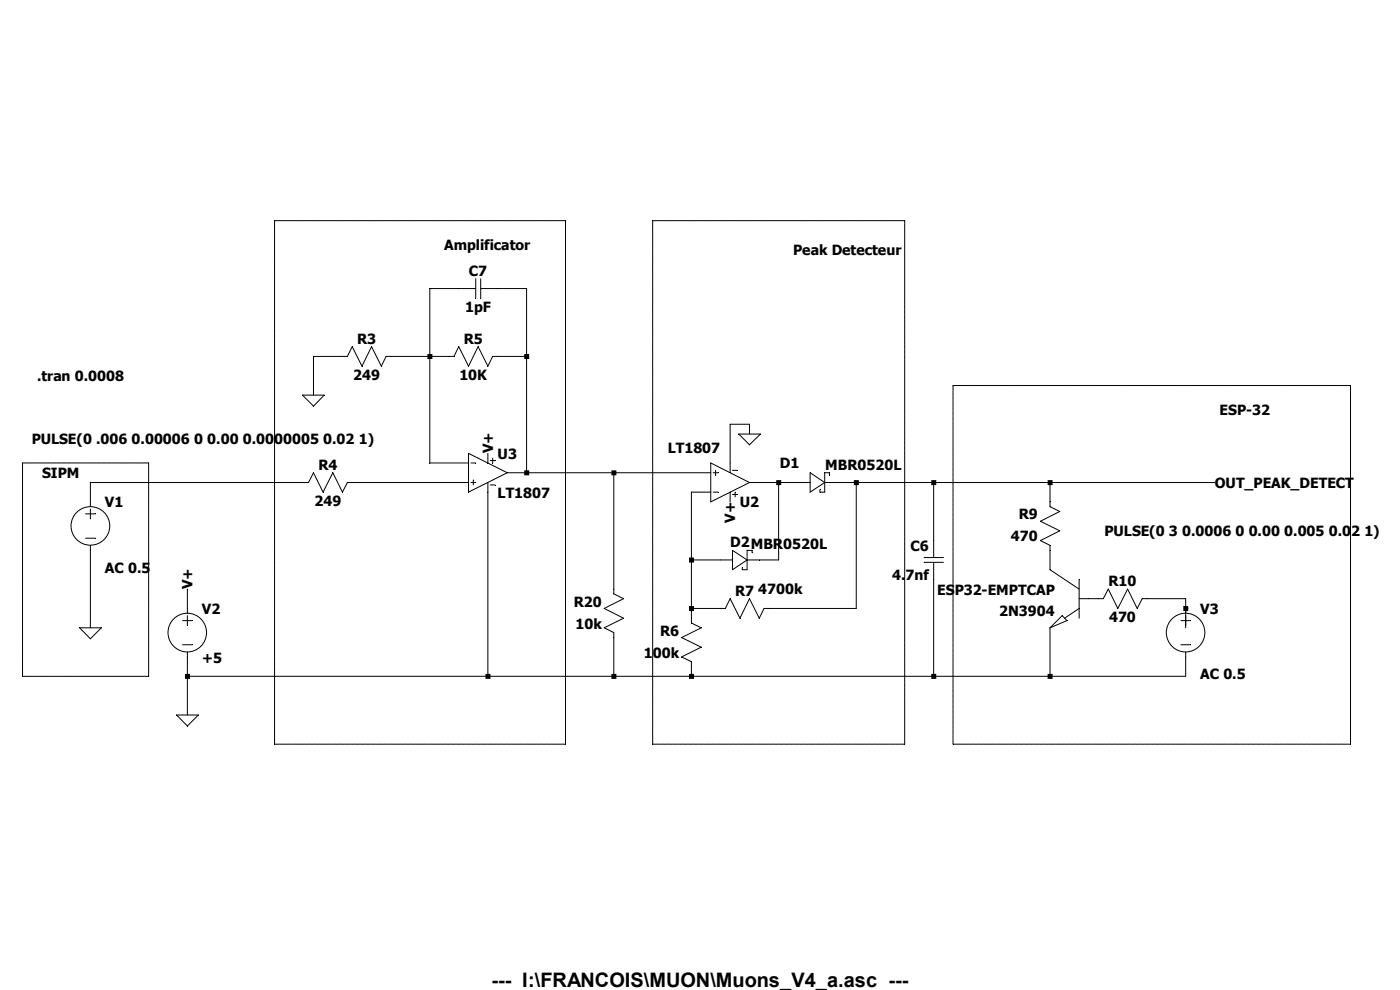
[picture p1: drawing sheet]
<svg xmlns="http://www.w3.org/2000/svg" width="297mm" height="210mm" viewBox="0 0 297 210" stroke-linecap="round" stroke-linejoin="round" font-family="sans-serif">
<g fill="none" stroke="#000" stroke-width=".21">
<path d="M58.3 46.8h61.7v111.1h-61.7zM100.9 59.1v4.2M102 59.1v4.2M138.5 46.8h53.4v111.1h-53.4zM100.9 61.2h-9.7v37h8.2M102 61.2h9.7v39.1M111.7 75.6h-7.2l-1 2.1-2.1-4.2-2 4.2-2.1-4.2-1 2.1h-14.4l-1 2.1-2.1-4.2-2 4.2-2.1-4.2-1 2.1h-7.2v8.2M4.8 98.2h26.7v45.3h-26.7zM64.2 83.8h4.6l-2.3 2.3zM99.4 96.2l8.2 4.1-8.2 4.1zM99.9 98.2h1M103.5 96.2v2"/>
<path d="M104 97.7h1M104.5 97.2v1M150.8 98.2l8.2 4.2-8.2 4.1zM151.8 99.8v1M155.4 99.8h1.1M156.7 92.1h4.6l-2.3 2.3zM159 92.1v-2.1h-4.1v10.3M202.2 81.8h84.3v76.1h-84.3zM18.2 109h2M18.2 114.2h2M19.2 108v2.1M19.2 115.7v17.5"/>
<path d="M99.4 102.4h-25.7l-1.1 2-2-4.1-2.1 4.1-2-4.1-1.1 2.1h-46.2v5.1M99.9 102.4h1M100.4 101.8v1.1M103.5 102.4v41.1M104 102.9h1M107.6 100.3h43.2M130.2 100.3v25.7l2.1 1-4.1 2.1 4.1 2-4.1 2.1 2 1v9.3M146.7 118.8h8.7M150.8 104.4h-4.1v27.8l2.1 1-4.2 2.1 4.2 2-4.2 2.1 2.1 1v3.1M151.3 104.4h1.1M151.3 100.3h1.1M154.9 104.4v2.1"/>
<path d="M155.4 104.9h1.1M155.4 116.8l3.1 2-3.1 2.1zM156 104.4v1M159 102.4h12.9M159.6 117.3v-.5h-1.1v4.1h-1v-.5M165.2 102.4v16.4h-6.7M171.9 100.3l3.1 2.1-3.1 2zM175 102.4h82.7M176 100.8v-.5h-1v4.1h-1.1v-.5M181.7 102.4v26.7h-19.6l-1 2-2.1-4.1-2 4.1-2.1-4.1-1 2.1h-7.2M196 119.3h4.2M196 118.3h4.2"/>
<path d="M198.1 102.4v15.9M198.1 119.3v24.2M222.8 102.4v5.1l2 1-4.1 2.1 4.1 2-4.1 2.1 2.1 1v5.2l6.1 4.1M16.9 133.2h4.6l-2.3 2.3zM38.7 131.7h2.1M38.7 136.8h2.1M39.8 125v5.1M39.8 130.6v2.1M39.8 138.3v13.4M222.8 133.2l2.5-2.6 1.1 1.1zM222.8 133.2v10.3M228.9 127h5.2l1-2 2.1 4.1 2-4.1 2.1 4.1 1-2.1h9.2v6.2"/>
<path d="M228.9 129.1l-3.1 2M228.9 122.9v8.2M250.5 131.7h2.1M250.5 136.8h2.1M251.5 138.3v5.2h-211.7M37.5 151.7h4.6l-2.3 2.3z"/>
<circle cx="19.2" cy="111.6" r="4.1"/>
<circle cx="39.7" cy="134.2" r="4.1"/>
<circle cx="251.5" cy="134.2" r="4.1"/>
</g>
<path d="M39.2 143h1.1v1h-1.1zM90.7 75.1h1v1.1h-1zM103 143h1.1v1h-1.1zM111.2 75.1h1.1v1.1h-1.1zM111.2 99.8h1.1v1h-1.1zM129.7 99.8h1.1v1h-1.1zM129.7 143h1.1v1h-1.1zM146.2 118.3h1v1h-1zM146.2 128.6h1v1h-1zM146.2 143h1v1h-1zM164.7 101.9h1v1h-1zM181.1 101.9h1.1v1h-1.1zM197.6 101.9h1v1h-1zM197.6 143h1v1h-1zM222.2 101.9h1.1v1h-1.1zM222.2 143h1.1v1h-1.1zM251 128.6h1.1v1h-1.1z" fill-rule="evenodd" fill="#000"/>
<text font-size="4.2" x="104.3" y="209.3">--- I:\FRANCOIS\MUON\Muons_V4_a.asc ---</text>
<g font-size="3">
<text x="94.2" y="53.1">Amplificator</text>
<text x="99.5" y="58.5">C7</text>
<text x="168.3" y="54.2">Peak Detecteur</text>
<text x="98.7" y="66.3">1pF</text>
<text x="75.8" y="72.9">R3</text>
<text x="98.4" y="72.9">R5</text>
<text x="7.9" y="80.9">.tran 0.0008</text>
<text x="74.9" y="80.6">249</text>
<text x="97.5" y="80.6">10K</text>
<text x="258.7" y="88.1">ESP-32</text>
<text x="6.7" y="94.1">PULSE(0 .006 0.00006 0 0.00 0.0000005 0.02 1)</text>
<text x="8.9" y="101.5">SIPM</text>
<text x="67.6" y="99.7">R4</text>
<text x="104.6" y="96.2" transform="rotate(-90 104.6 96.2)">V+</text>
<text x="105.6" y="97.4">U3</text>
<text x="141.7" y="96.2">LT1807</text>
<text x="165.4" y="99.3">D1</text>
<text x="175.1" y="99.7">MBR0520L</text>
<text x="22.3" y="107.7">V1</text>
<text x="66.7" y="107.4">249</text>
<text x="105.6" y="105.6">LT1807</text>
<text x="157" y="107.7">U2</text>
<text x="257.7" y="103.5">OUT_PEAK_DETECT</text>
<text x="156" y="111" transform="rotate(-90 156 111)">V+</text>
<text x="216.1" y="110.2">R9</text>
<text x="234.3" y="113.8">PULSE(0 3 0.0006 0 0.00 0.005 0.02 1)</text>
<text x="154.9" y="116.1">D2MBR0520L</text>
<text x="193.2" y="116.9">C6</text>
<text x="214.5" y="114.9">470</text>
<text x="22.3" y="121.5">AC 0.5</text>
<text x="40.9" y="125" transform="rotate(-90 40.9 125)">V+</text>
<text x="160.9" y="126">4700k</text>
<text x="189.3" y="123.1">4.7nf</text>
<text x="235.2" y="124.3">R10</text>
<text x="42.8" y="130.3">V2</text>
<text x="121.7" y="128.7">R20</text>
<text x="156" y="126.4">R7</text>
<text x="198.8" y="126.2">ESP32-EMPTCAP</text>
<text x="212" y="130.8">2N3904</text>
<text x="254.6" y="130.3">V3</text>
<text x="122.1" y="133.3">10k</text>
<text x="140" y="134.9">R6</text>
<text x="235.3" y="132">470</text>
<text x="42.8" y="140.5">+5</text>
<text x="136.6" y="139.5">100k</text>
<text x="254.6" y="144.1">AC 0.5</text>
</g>
</svg>
